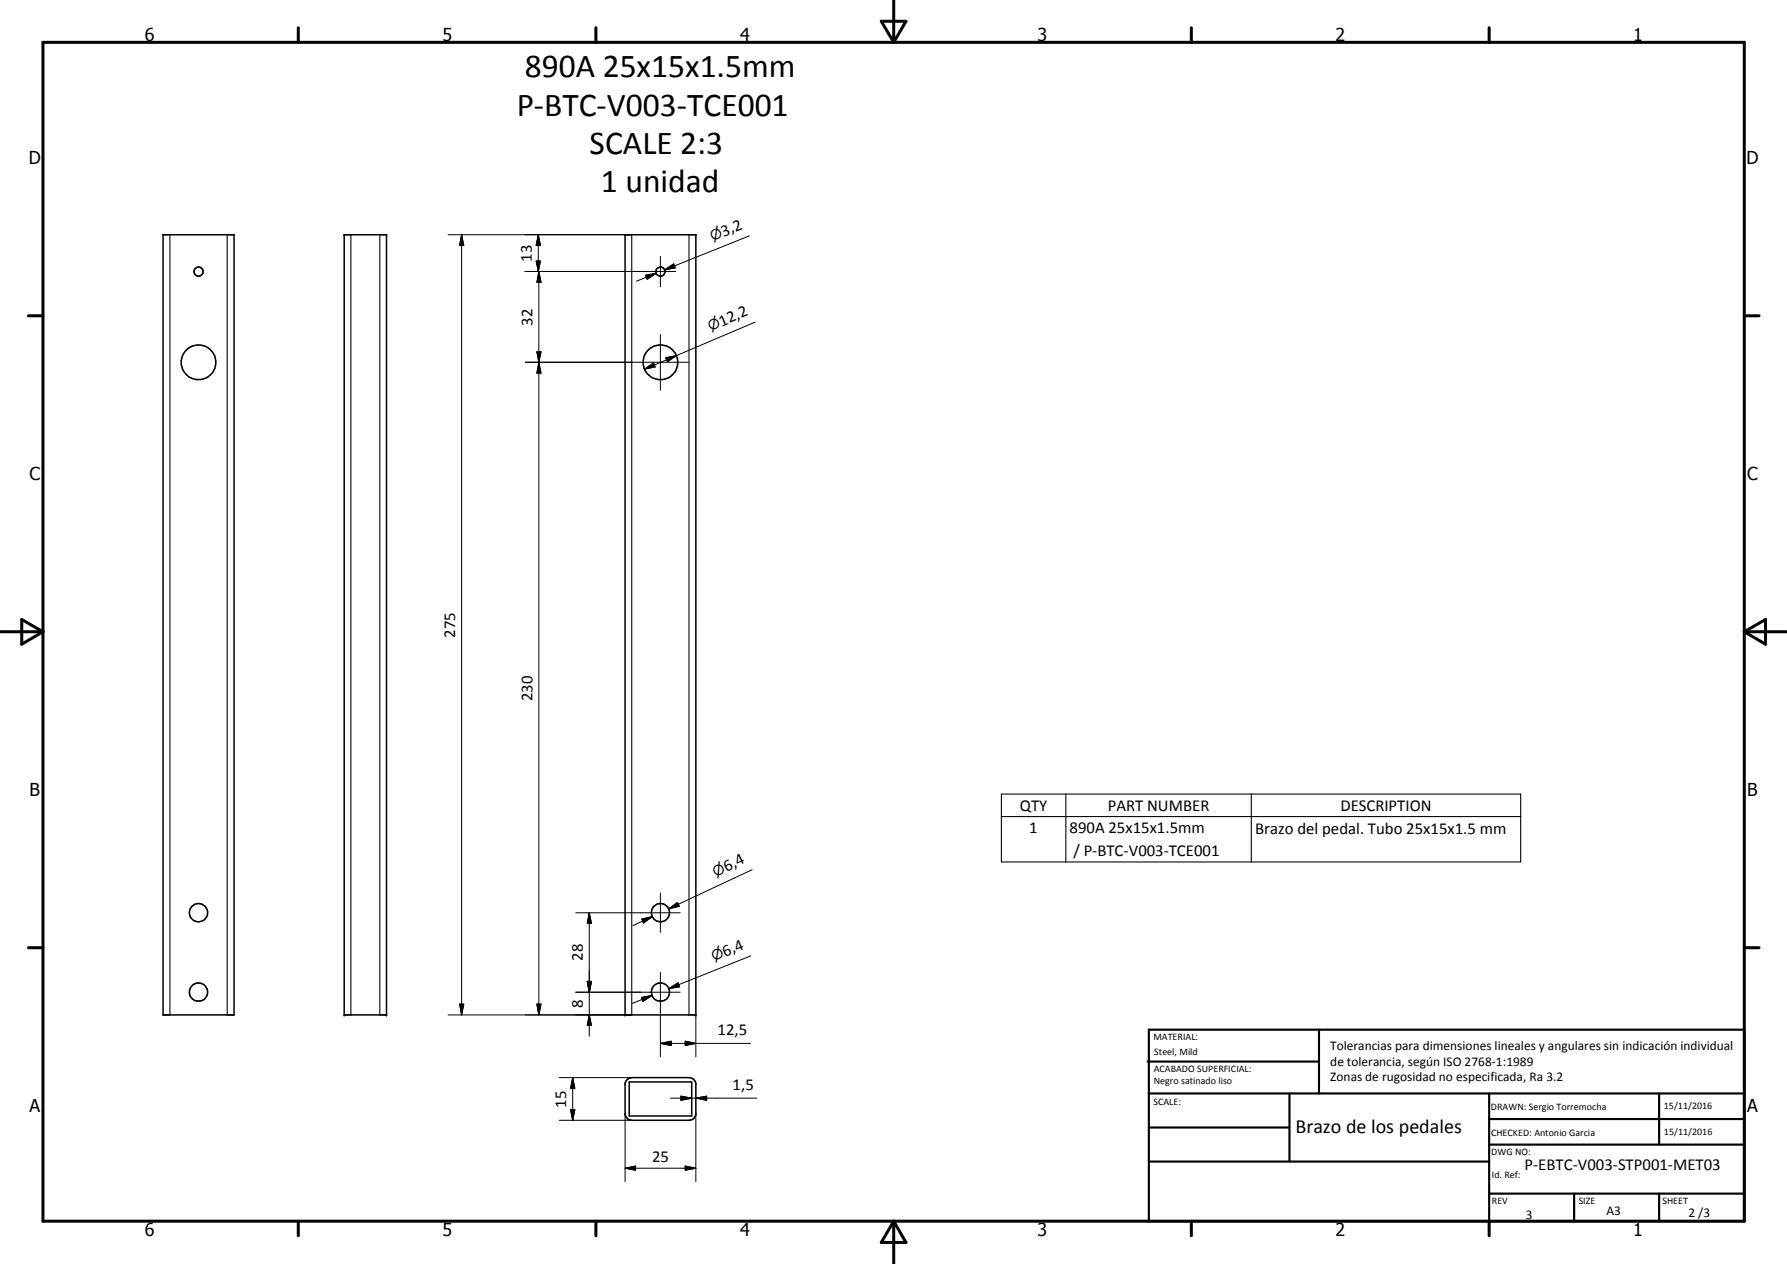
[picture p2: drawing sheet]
<svg xmlns="http://www.w3.org/2000/svg" width="420mm" height="297mm" viewBox="0 0 420 297" stroke-linecap="round" stroke-linejoin="round" font-family="sans-serif">
<g fill="none" stroke="#000" stroke-width=".35">
<path d="M38.3 55.2h16.7v183.3h-16.7zM80.9 55.2h10v183.3h-10zM147 55.2h16.6v183.3h-16.6zM147.5 253.6l1-.4h13.5l.8 .3 .6 .5 .2 .6v7.3l-.2 .6a1.48 1.48 0 0 1-1.4 .8h-13.5a1.61 1.61 0 0 1-1.5-1.4v-7.3zM147.9 254.3h14.7v8h-14.7z"/>
<circle cx="46.7" cy="63.8" r="1.07"/>
<circle cx="155.3" cy="63.8" r="1.07"/>
<circle cx="46.7" cy="85.2" r="4.1"/>
<circle cx="155.3" cy="85.2" r="4.1"/>
<circle cx="46.7" cy="214.5" r="2.15"/>
<circle cx="155.3" cy="214.5" r="2.13"/>
<circle cx="46.7" cy="233.1" r="2.14"/>
<circle cx="155.3" cy="233.1" r="2.14"/>
</g>
<g fill="#000">
<circle cx="80.9" cy="55.2" r=".18"/>
<circle cx="90.9" cy="55.2" r=".18"/>
<circle cx="147" cy="55.2" r=".18"/>
<circle cx="163.6" cy="55.2" r=".18"/>
<circle cx="80.9" cy="238.5" r=".18"/>
<circle cx="90.9" cy="238.5" r=".18"/>
<circle cx="147" cy="238.5" r=".18"/>
<circle cx="163.6" cy="238.5" r=".18"/>
</g>
<path d="M40 55.2v183.3M53.4 55.2v183.3M82.5 55.2v183.3M89.3 55.2v183.3M148.5 55.2v183.3M162 55.2v183.3M235.4 186.6h122.1v16h-122.1zM235.4 191.9h122.1M250.6 186.6v16M294.2 186.6v16" fill="none" stroke="#000" stroke-width=".25"/>
<g fill="none" stroke="#000" stroke-width=".71">
<path d="M10.1 9.9h400v277.1h-400zM70.1 6.5v3.4M140.1 6.5v3.4M207.2 5h5.8l-2.9 4.9zM210.1 0v9.9M280.1 6.5v3.4M350.1 6.5v3.4M6.7 74.2h3.4M410.1 74.2h3.5M.1 148.5h10M5.1 145.6l5 2.9-5 2.9zM410.1 148.5h10"/>
<path d="M410.1 148.5l5-2.9v5.8zM6.7 222.7h3.4M410.1 222.7h3.5M70.1 287v3.4M140.1 287v3.4M210.1 287v10M210.1 287l2.9 5h-5.8zM280.1 287v3.4M350.1 287v3.4"/>
</g>
<g fill="none" stroke="#000" stroke-width=".51">
<path d="M269.8 249.5h40.3M270.1 242h140v45h-140zM270.1 257h140M303.2 257v16M310.1 242v15M350.1 257v30M390.1 257v12M270.1 265h33.1M270.1 273h80M350.1 269h60M350.1 263h60M350.1 280.5h60"/>
<path d="M370.1 280.5v6.5M390.1 280.5v6.5"/>
</g>
<g fill="none" stroke="#000" stroke-width=".24">
<path d="M105.4 55.2h43.1M108.5 55.2l.5 2.5h-.9zM108.5 55.2v183.3M126.6 55.2l.5 2.5h-1zM126.6 55.2v8.6M176.2 55.4l-19.9 8M123.4 63.8h35.5M126.1 61.3h1l-.5 2.5zM126.7 63.8l.5 2.5h-1zM126.7 63.8v174.7M151.8 64.7l2.5-.5-2.1 1.4zM154.3 64.2l-4.7 1.9"/>
<path d="M155.3 60.2v7.2M155.3 78.6v13.1M156.3 63.4l2.1-1.4 .4 .9zM158.6 62.5l-2.3 .9M177.6 75.7l-26.1 11M123.5 85.1h38.4M126.2 82.7h1l-.5 2.4zM126.7 85.1l.5 2.6h-1zM151.5 86.7l2.2-1.4 .3 .9zM156.5 84.1l2.5-.5-2.1 1.4zM135.4 214.5h24.5M138.5 214.5l.6 2.5h-1z"/>
<path d="M138.5 214.5v29M150.9 216l2.5-.6-2.1 1.5zM153.4 215.4l-4.6 2.1M155.3 209.8v9.3M157.2 213.6l2.1-1.5 .4 .9zM159.5 212.5l-2.3 1.1M176.9 204.4l-19.7 9.2M105.4 238.5h43.1M108.1 236h.9l-.5 2.5zM126.2 236h1l-.5 2.5zM135.4 233.2h24.5M138.1 230.6h1l-.6 2.6z"/>
<path d="M138.5 238.5l.6 2.5h-1zM150.8 234.4l2.5-.5-2.1 1.4zM153.3 233.9l-4.6 1.9M155.3 228.5v19.9M157.3 232.3l2.1-1.3 .4 .9zM159.6 231.4l-2.3 .9M163.6 238.5v9.9M176.5 224.6l-19.2 7.7M131.5 253.2h17M134.7 253.2l.5 2.6h-1.1zM134.7 253.2v10.1M155.3 245.2l2.5-.5v1z"/>
<path d="M155.3 245.2h21.1M157.6 258.1h20.4M160.1 257.6l2.5 .5-2.5 .5zM161.1 244.7l2.5 .5-2.5 .5zM163.6 258.1l2.5-.5v1zM131.5 263.3h17M134.1 260.8h1.1l-.5 2.5zM147 274.5l2.4-.5v1zM147 274.5h16.6M147 261.7v16M161.1 274l2.5 .5-2.5 .5zM163.6 261.7v16"/>
</g>
<g fill="#000">
<path d="M108.5 55.2l.5 2.5h-.9zM126.6 55.2l.5 2.5h-1zM126.1 61.3h1l-.5 2.5zM126.7 63.8l.5 2.5h-1zM151.8 64.7l2.5-.5-2.1 1.4zM156.3 63.4l2.1-1.4 .4 .9zM126.2 82.7h1l-.5 2.4zM126.7 85.1l.5 2.6h-1zM151.5 86.7l2.2-1.4 .3 .9zM156.5 84.1l2.5-.5-2.1 1.4zM138.5 214.5l.6 2.5h-1zM150.9 216l2.5-.6-2.1 1.5z"/>
<path d="M157.2 213.6l2.1-1.5 .4 .9zM108.1 236h.9l-.5 2.5zM126.2 236h1l-.5 2.5zM138.1 230.6h1l-.6 2.6zM150.8 234.4l2.5-.5-2.1 1.4zM157.3 232.3l2.1-1.3 .4 .9zM134.7 253.2l.5 2.6h-1.1zM138.5 238.5l.6 2.5h-1zM155.3 245.2l2.5-.5v1zM160.1 257.6l2.5 .5-2.5 .5zM161.1 244.7l2.5 .5-2.5 .5zM163.6 258.1l2.5-.5v1z"/>
<path d="M134.1 260.8h1.1l-.5 2.5zM147 274.5l2.4-.5v1zM161.1 274l2.5 .5-2.5 .5z"/>
</g>
<g font-size="7.9">
<text x="123.4" y="18.2">890A 25x15x1.5mm</text>
<text x="121.5" y="27.2">P-BTC-V003-TCE001</text>
<text x="138.6" y="36.2">SCALE 2:3</text>
<text x="141.3" y="45.2">1 unidad</text>
</g>
<text font-size="4.7" x="304.6" y="266.2">Brazo de los pedales</text>
<g font-size="4.2">
<text x="34" y="9.6">6</text>
<text x="104" y="9.6">5</text>
<text x="174" y="9.6">4</text>
<text x="244" y="9.6">3</text>
<text x="314" y="9.6">2</text>
<text x="384" y="9.6">1</text>
<text x="6.8" y="38.7">D</text>
<text x="410.6" y="38.7">D</text>
<text x="7" y="112.9">C</text>
<text x="410.8" y="112.9">C</text>
<text x="7" y="187.1">B</text>
<text x="410.8" y="187.1">B</text>
<text x="7" y="261.4">A</text>
<text x="410.8" y="261.4">A</text>
<text x="34" y="290.4">6</text>
<text x="104" y="290.4">5</text>
<text x="174" y="290.4">4</text>
<text x="244" y="290.4">3</text>
<text x="314" y="290.4">2</text>
<text x="384" y="290.4">1</text>
</g>
<g font-size="3.9">
<text x="170.1" y="55.6" transform="rotate(-22 170.1 55.6)">3,2</text>
<text x="125" y="61.5" transform="rotate(-90 125 61.5)">13</text>
<text x="125.2" y="76.5" transform="rotate(-90 125.2 76.5)">32</text>
<text x="169.6" y="76.8" transform="rotate(-23 169.6 76.8)">12,2</text>
<text x="107" y="149.8" transform="rotate(-90 107 149.8)">275</text>
<text x="125.2" y="164.8" transform="rotate(-90 125.2 164.8)">230</text>
<text x="239.8" y="190.5">QTY</text>
<text x="260.5" y="190.5">PART NUMBER</text>
<text x="315.2" y="190.5">DESCRIPTION</text>
<text x="242" y="195.8">1</text>
<text x="251.5" y="195.8">890A 25x15x1.5mm</text>
<text x="295.1" y="195.9">Brazo del pedal. Tubo 25x15x1.5 mm</text>
<text x="252.4" y="201.2">/ P-BTC-V003-TCE001</text>
<text x="170.8" y="204.9" transform="rotate(-25 170.8 204.9)">6,4</text>
<text x="137" y="225.8" transform="rotate(-90 137 225.8)">28</text>
<text x="170.4" y="224.8" transform="rotate(-22 170.4 224.8)">6,4</text>
<text x="137" y="236.9" transform="rotate(-90 137 236.9)">8</text>
<text x="168.7" y="243.1">12,5</text>
<text x="172.2" y="256">1,5</text>
<text x="133.1" y="260.3" transform="rotate(-90 133.1 260.3)">15</text>
<text x="153.3" y="273">25</text>
<text x="358.5" y="275">P-EBTC-V003-STP001-MET03</text>
</g>
<g font-size="3.3">
<text x="167.5" y="56.6" transform="rotate(-22 167.5 56.6)">n</text>
<text x="167.1" y="77.9" transform="rotate(-23 167.1 77.9)">n</text>
<text x="168.3" y="206" transform="rotate(-25 168.3 206)">n</text>
<text x="167.8" y="225.8" transform="rotate(-22 167.8 225.8)">n</text>
</g>
<g font-size="3.1">
<text x="312.7" y="246.8">Tolerancias para dimensiones lineales y angulares sin indicación individual</text>
<text x="312.7" y="250.4">de tolerancia, según ISO 2768-1:1989</text>
<text x="312.7" y="254">Zonas de rugosidad no especificada, Ra 3.2</text>
<text x="358.7" y="286.4">3</text>
<text x="377.7" y="285.6">A3</text>
<text x="397" y="285.9">2 /3</text>
</g>
<g font-size="2.4">
<text x="271.2" y="244.4">MATERIAL:</text>
<text x="271.3" y="252">ACABADO SUPERFICIAL:</text>
<text x="271.4" y="247.9">Steel, Mild</text>
<text x="271.3" y="254.6">Negro satinado liso</text>
<text x="271.2" y="259.7">SCALE:</text>
<text x="350.6" y="260.8">DRAWN: Sergio Torremocha</text>
<text x="391.2" y="260.6">15/11/2016</text>
<text x="350.6" y="267">CHECKED: Antonio Garcia</text>
<text x="391.2" y="266.7">15/11/2016</text>
<text x="350.6" y="271.4">DWG NO:</text>
<text x="350.8" y="276.9">Id. Ref:</text>
<text x="350.8" y="282.8">REV</text>
<text x="371.2" y="282.9">SIZE</text>
<text x="390.9" y="282.9">SHEET</text>
</g>
</svg>
